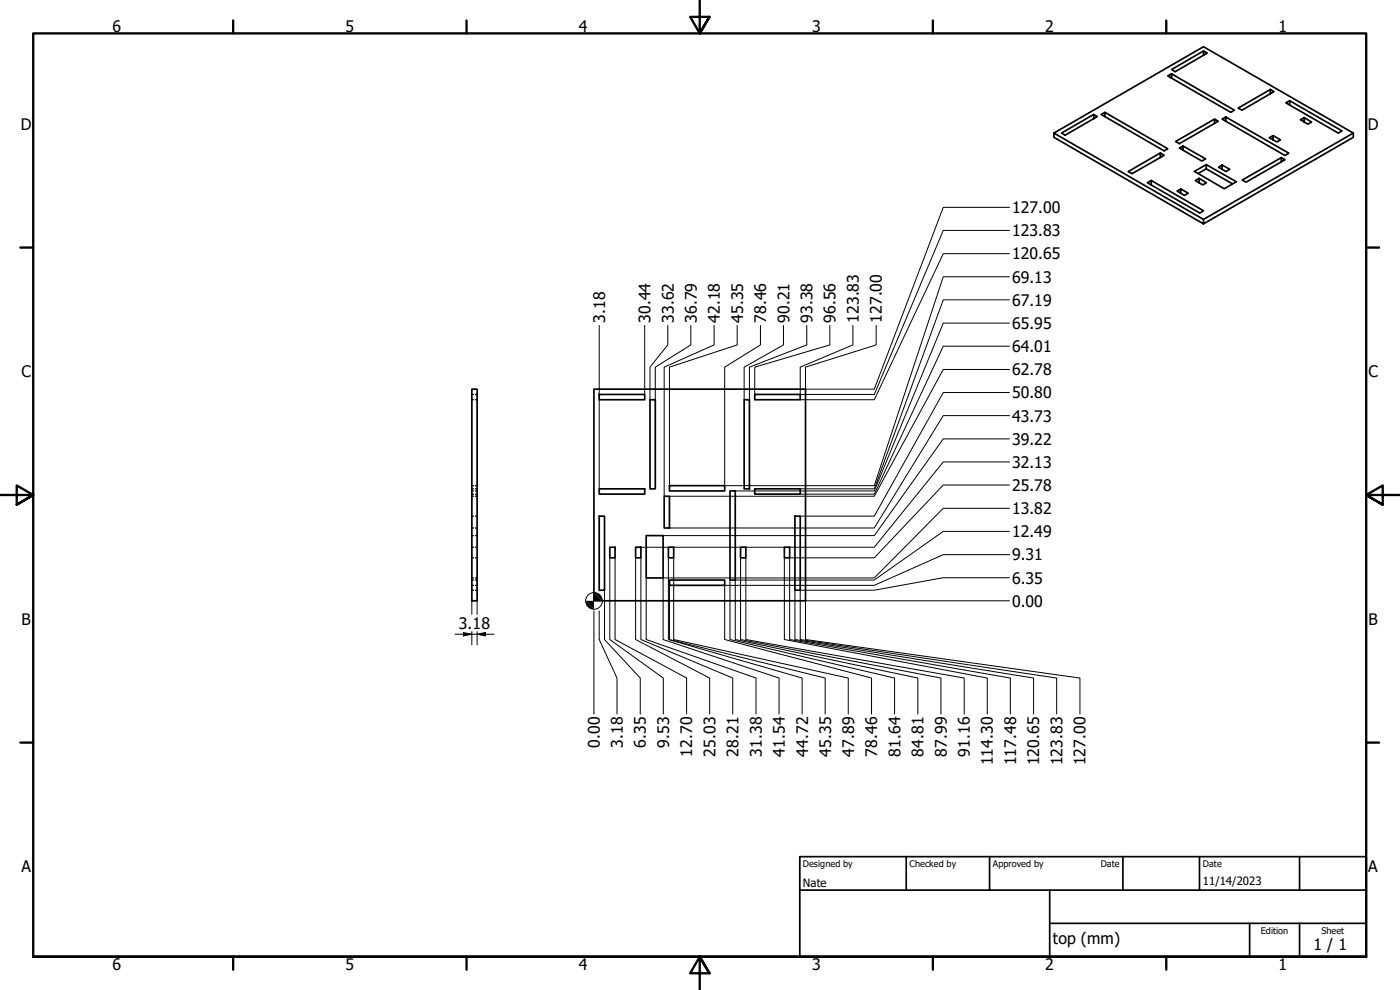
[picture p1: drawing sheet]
<svg xmlns="http://www.w3.org/2000/svg" width="420mm" height="297mm" viewBox="0 0 420 297" stroke-linecap="round" stroke-linejoin="round" font-family="sans-serif">
<!-- layer: Visible (ISO) -->
<g fill="none" stroke="#000" stroke-width=".51">
<path d="M361.2 15.3l-9.6 5.6 1.1 .6 9.6-5.6-1.1-.6v1.3M316.3 39.9v1.3l44.9 26v-1.4l-44.9-25.9 44.9-25.9 44.9 25.9v1.3l-44.9 26M328.2 34.3l-9.6 5.6 1.1 .7 9.6-5.6-1.1-.7v1.4M331.6 33.7l-1.1 .6 18.9 11 1.1-.7-18.9-10.9v1.3M351.6 22.1l18.9 11-1.1 .6-18.9-10.9 1.1-.7v1.4M364.5 35.7l-11.7 6.8 1.1 .6 11.7-6.7-1.1-.7v1.3M367.9 35.1l-1.1 .6 18.8 11 1.2-.7-18.9-10.9v1.3M381.3 26.8l-9.7 5.6 1.1 .7 9.6-5.6-1-.7v1.4M387 30.2l-1.1 .6 15.7 9.1 1.2-.6-15.8-9.1v1.3M391.4 35.3l-1.1 .6 2.2 1.4 1.1-.7-2.2-1.3v1.3M406.1 39.9l-44.9 25.9M345.5 54.2l-1.1 .6 15.7 9.1 1.1-.7-15.7-9v1.3"/>
<path d="M348.2 45.9l-9.6 5.6 1.1 .6 9.7-5.5-1.2-.7v1.3M354.3 56.7l-1 .6 2.2 1.4 1.1-.7-2.3-1.3v1.3M355 43.8l6.8 3.9-1.1 .6-6.8-3.9 1.1-.6v1.3M359.9 53.5l-1.2 .7 2.2 1.3 1.2-.7-2.2-1.3v1.3M362 49.4l-3.5 2 8.9 5.2 3.6-2.1-9-5.1v1.3l-2.4 1.4M362 50.7l7.9 4.5M366.8 49.5l-1.1 .7 2.2 1.3 1.2-.7-2.3-1.3v1.3M382.1 40.7l-1.2 .6 2.3 1.3 1.1-.6-2.2-1.3v1.3M384.6 47.3l1 .6-11.6 6.8-1.2-.7 11.8-6.7v1.3M141.6 116.8h1.6v63.5h-1.6zM178.2 116.8h63.5v63.5h-63.5zM179.8 118.3h13.7v1.6h-13.7z"/>
<path d="M195.1 119.9h1.6v26.8h-1.6zM223.3 119.9h1.6v26.8h-1.6zM226.5 118.3h13.7v1.6h-13.7zM179.8 154.9h1.6v22.2h-1.6zM179.8 146.7h13.7v1.6h-13.7zM199.3 148.9h1.6v9.5h-1.6zM200.9 145.7h16.6v1.6h-16.6zM219.1 147.3h1.6v26.7h-1.6zM226.5 146.7h13.7v1.6h-13.7zM238.6 154.9h1.6v22.2h-1.6zM183 164.2h1.6v3.2h-1.6zM190.8 164.2h1.5v3.2h-1.5z"/>
<path d="M193.9 160.7h5.1v12.7h-5.1zM200.6 164.2h1.6v3.2h-1.6zM200.9 174h16.6v1.6h-16.6zM222.2 164.2h1.6v3.2h-1.6zM235.4 164.2h1.6v3.2h-1.6z"/>
</g>
<!-- layer: Hidden (ISO) -->
<g fill="none" stroke="#000" stroke-width=".38">
<path d="M141.6 119.9h.5M141.6 118.3h.5M142.7 119.9h.5M142.7 118.3h.5M141.6 148.3h.5M141.6 146.7h.5M141.6 154.9h.5M141.6 147.3h.5M141.6 145.7h.5M141.6 148.9h.5M141.6 158.4h.5M142.7 148.3h.5"/>
<path d="M142.7 146.7h.5M142.7 154.9h.5M142.7 147.3h.5M142.7 145.7h.5M142.7 148.9h.5M142.7 158.4h.5M141.6 175.6h.5M141.6 177.1h.5M141.6 167.4h.5M141.6 164.2h.5M141.6 173.4h.5M141.6 160.7h.5"/>
<path d="M141.6 174h.5M142.7 175.6h.5M142.7 177.1h.5M142.7 167.4h.5M142.7 164.2h.5M142.7 173.4h.5M142.7 160.7h.5M142.7 174h.5"/>
</g>
<!-- layer: Border (ISO) -->
<g fill="none" stroke="#000" stroke-width=".7">
<path d="M70 6.1v3.9M140 6.1v3.9M210 0v10l-2.9-4.9h5.8l-2.9 4.9 2.9-4.9M280 6.1v3.9M350 6.1v3.9M6.1 74.3h3.9M410 74.3h3.9M0 148.5h10l-5-2.8v5.7l5-2.9-5 2.9M420 148.5h-10l5-2.8v5.7l-5-2.9 5 2.9M6.1 222.8h3.9M410 222.8h3.9M10 287.1v-277.1h400v277.1h-400h400"/>
<path d="M70 287.1v3.8M140 287.1v3.8M212.9 292l-2.9-4.9 2.9 4.9h-5.8l2.9-4.9v9.9M280 287.1v3.8M350 287.1v3.8"/>
</g>
<!-- layer: Title (ISO) -->
<path d="M240 257h170v30.1h-170zM272 257v10.1M297 257v10.1M337 257v10.1M360 257v10.1M390 257v10.1M240 267.1h170M315 277h95M315 267.1v20M375 277v10.1M390 277v10.1" fill="none" stroke="#000" stroke-width=".51"/>
<!-- layer: Dimension (ISO) -->
<g fill="none" stroke="#000" stroke-width=".3">
<path d="M303 69.1h-19.9l-20.7 49.2h-22.2v-8.1l15.8-6.7v-5.9M303 62.2h-19.9l-20.7 54.6h-20.7v-6.6l21.3-6.7v-5.9M303 76.1h-19.9l-20.7 43.8h-22.2M179.8 97.6v49.1M193.5 97.6v20.7M200.4 97.6v5.9l-5.3 6.7v9.7M207.3 97.6v5.9l-10.6 6.7v9.7M214.3 97.6v5.9l-15 6.7v38.7M221.2 97.6v5.9l-20.3 6.7v35.5M235.1 97.6v5.9l-11.8 6.7v9.7M242.1 97.6v5.9l-17.2 6.7v9.7M249 97.6v5.9l-22.5 6.7v8.1"/>
<path d="M303 83h-19.9l-20.7 62.7h-44.9v-35.5l10.7-6.7v-5.9M303 97h-19.9l-20.7 50.3h-41.7M303 90h-19.9l-20.7 56.7h-22.2M303 110.9h-19.9l-20.7 38h-61.5M303 117.8h-19.9l-20.7 37.1h-22.2M303 103.9h-19.9l-20.7 44.4h-22.2M303 138.6h-19.9l-20.7 25.6h-71.6M303 131.7h-19.9l-20.7 29h-63.4M303 124.7h-19.9l-20.7 33.7h-61.5M303 152.5h-19.9l-20.7 20.9h-63.4v18.5l34.8 11.5v10.8M303 159.4h-19.9l-20.7 14.6h-41.7v17.9l54.8 11.5v10.8M303 145.5h-19.9l-20.7 21.9h-25.4v24.5l66.2 11.5v10.8"/>
<path d="M179.8 177.1v.2M181.4 177.1v14.8l10.8 11.5v10.8M183 167.4v24.5l16.1 11.5v10.8M184.6 167.4v24.5l21.5 11.5v10.8M190.8 167.4v24.5l22.2 11.5v10.8M192.3 167.4v24.5l27.6 11.5v10.8M193.9 173.4v18.5l33 11.5v10.8M200.6 167.4v24.5l40.1 11.5v10.8M200.9 175.6v16.3l46.7 11.5v10.8M202.2 167.4v24.5l52.4 11.5v10.8M219.1 174v17.9l49.4 11.5v10.8M222.2 167.4v24.5l60.2 11.5v10.8"/>
<path d="M223.8 167.4v24.5l65.6 11.5v10.8M235.4 167.4v24.5l60.9 11.5v10.8M238.6 177.1v14.8l71.6 11.5v10.8M303 166.4h-19.9l-20.7 9.2h-44.9v16.3l44.1 11.5v10.8M303 173.3h-19.9l-20.7 3.8h-22.2v14.8l76.9 11.5v10.8M136.6 190.3h11.6M139.1 189.8l2.5 .5-2.5 .5zM141.6 180.3v4M141.6 189.5v4M143.2 190.3l2.5-.5v1zM143.2 180.3v4M143.2 189.5v4"/>
<path d="M178.2 183.3v30.9M179.8 183.3v8.6l5.4 11.5v10.8M303 180.3h-61.3v11.6l82.4 11.5v10.8"/>
<circle cx="178.3" cy="180.3" r="2.51"/>
</g>
<g fill="#000">
<path d="M139.1 189.8l2.5 .5-2.5 .5z" fill-rule="evenodd"/>
<path d="M143.2 190.3l2.5-.5v1z" fill-rule="evenodd"/>
<path d="M175.8 180.3l2.4 2.5a2.49 2.49 0 0 1-2.4-2.5z" fill-rule="evenodd"/>
<path d="M178.2 177.8v5l-2.4-2.5h4.9z" fill-rule="evenodd"/>
<path d="M178.2 177.8a2.49 2.49 0 0 1 2.5 2.5z" fill-rule="evenodd"/>
</g>
<g font-size="4.8">
<text x="33.7" y="9.6">6</text>
<text x="103.7" y="9.6">5</text>
<text x="173.7" y="9.6">4</text>
<text x="243.7" y="9.6">3</text>
<text x="313.7" y="9.6">2</text>
<text x="383.7" y="9.6">1</text>
<text x="6.2" y="38.9">D</text>
<text x="410.5" y="38.9">D</text>
<text x="303.7" y="64">127.00</text>
<text x="303.7" y="70.9">123.83</text>
<text x="303.7" y="77.8">120.65</text>
<text x="303.7" y="84.8">69.13</text>
<text x="303.7" y="91.7">67.19</text>
<text x="181.6" y="96.9" transform="rotate(-90 181.6 96.9)">3.18</text>
<text x="195.2" y="96.9" transform="rotate(-90 195.2 96.9)">30.44</text>
<text x="202.2" y="96.9" transform="rotate(-90 202.2 96.9)">33.62</text>
<text x="209.1" y="96.9" transform="rotate(-90 209.1 96.9)">36.79</text>
<text x="216" y="96.9" transform="rotate(-90 216 96.9)">42.18</text>
<text x="223" y="96.9" transform="rotate(-90 223 96.9)">45.35</text>
<text x="229.9" y="96.9" transform="rotate(-90 229.9 96.9)">78.46</text>
<text x="236.9" y="96.9" transform="rotate(-90 236.9 96.9)">90.21</text>
<text x="243.8" y="96.9" transform="rotate(-90 243.8 96.9)">93.38</text>
<text x="250.8" y="96.9" transform="rotate(-90 250.8 96.9)">96.56</text>
<text x="257.7" y="96.9" transform="rotate(-90 257.7 96.9)">123.83</text>
<text x="264.7" y="96.9" transform="rotate(-90 264.7 96.9)">127.00</text>
<text x="303.7" y="98.7">65.95</text>
<text x="303.7" y="105.6">64.01</text>
<text x="6.4" y="113.1">C</text>
<text x="303.7" y="112.6">62.78</text>
<text x="410.7" y="113.1">C</text>
<text x="303.7" y="119.6">50.80</text>
<text x="303.7" y="126.5">43.73</text>
<text x="303.7" y="133.4">39.22</text>
<text x="303.7" y="140.4">32.13</text>
<text x="303.7" y="147.3">25.78</text>
<text x="303.7" y="154.3">13.82</text>
<text x="303.7" y="161.2">12.49</text>
<text x="303.7" y="168.1">9.31</text>
<text x="303.7" y="175.1">6.35</text>
<text x="303.7" y="182">0.00</text>
<text x="6.4" y="187.4">B</text>
<text x="137.7" y="188.7">3.18</text>
<text x="410.7" y="187.4">B</text>
<text x="180" y="224.3" transform="rotate(-90 180 224.3)">0.00</text>
<text x="186.9" y="224.3" transform="rotate(-90 186.9 224.3)">3.18</text>
<text x="193.9" y="224.3" transform="rotate(-90 193.9 224.3)">6.35</text>
<text x="200.9" y="224.3" transform="rotate(-90 200.9 224.3)">9.53</text>
<text x="207.8" y="227" transform="rotate(-90 207.8 227)">12.70</text>
<text x="214.8" y="227" transform="rotate(-90 214.8 227)">25.03</text>
<text x="221.7" y="227" transform="rotate(-90 221.7 227)">28.21</text>
<text x="228.6" y="227" transform="rotate(-90 228.6 227)">31.38</text>
<text x="235.5" y="227" transform="rotate(-90 235.5 227)">41.54</text>
<text x="242.5" y="227" transform="rotate(-90 242.5 227)">44.72</text>
<text x="249.4" y="227" transform="rotate(-90 249.4 227)">45.35</text>
<text x="256.3" y="227" transform="rotate(-90 256.3 227)">47.89</text>
<text x="263.3" y="227" transform="rotate(-90 263.3 227)">78.46</text>
<text x="270.3" y="227" transform="rotate(-90 270.3 227)">81.64</text>
<text x="277.2" y="227" transform="rotate(-90 277.2 227)">84.81</text>
<text x="284.2" y="227" transform="rotate(-90 284.2 227)">87.99</text>
<text x="291.1" y="227" transform="rotate(-90 291.1 227)">91.16</text>
<text x="298" y="229.6" transform="rotate(-90 298 229.6)">114.30</text>
<text x="305" y="229.6" transform="rotate(-90 305 229.6)">117.48</text>
<text x="311.9" y="229.6" transform="rotate(-90 311.9 229.6)">120.65</text>
<text x="318.9" y="229.6" transform="rotate(-90 318.9 229.6)">123.83</text>
<text x="325.8" y="229.6" transform="rotate(-90 325.8 229.6)">127.00</text>
<text x="6.4" y="261.7">A</text>
<text x="410.7" y="261.7">A</text>
<text x="316" y="283.4">top (mm)</text>
<text x="394.2" y="285">1 / 1</text>
<text x="33.7" y="290.9">6</text>
<text x="103.7" y="290.9">5</text>
<text x="173.7" y="290.9">4</text>
<text x="243.7" y="290.9">3</text>
<text x="313.7" y="290.9">2</text>
<text x="383.7" y="290.9">1</text>
</g>
<g font-size="3.4">
<text x="241" y="266">Nate</text>
<text x="361" y="265.5">11/14/2023</text>
</g>
<g font-size="2.7">
<text x="241" y="260.1">Designed by</text>
<text x="273" y="260.1">Checked by</text>
<text x="298" y="260.1">Approved by</text>
<text x="330.3" y="260">Date</text>
<text x="361" y="260">Date</text>
<text x="378.4" y="280.1">Edition</text>
<text x="396.6" y="280.1">Sheet</text>
</g>
</svg>
